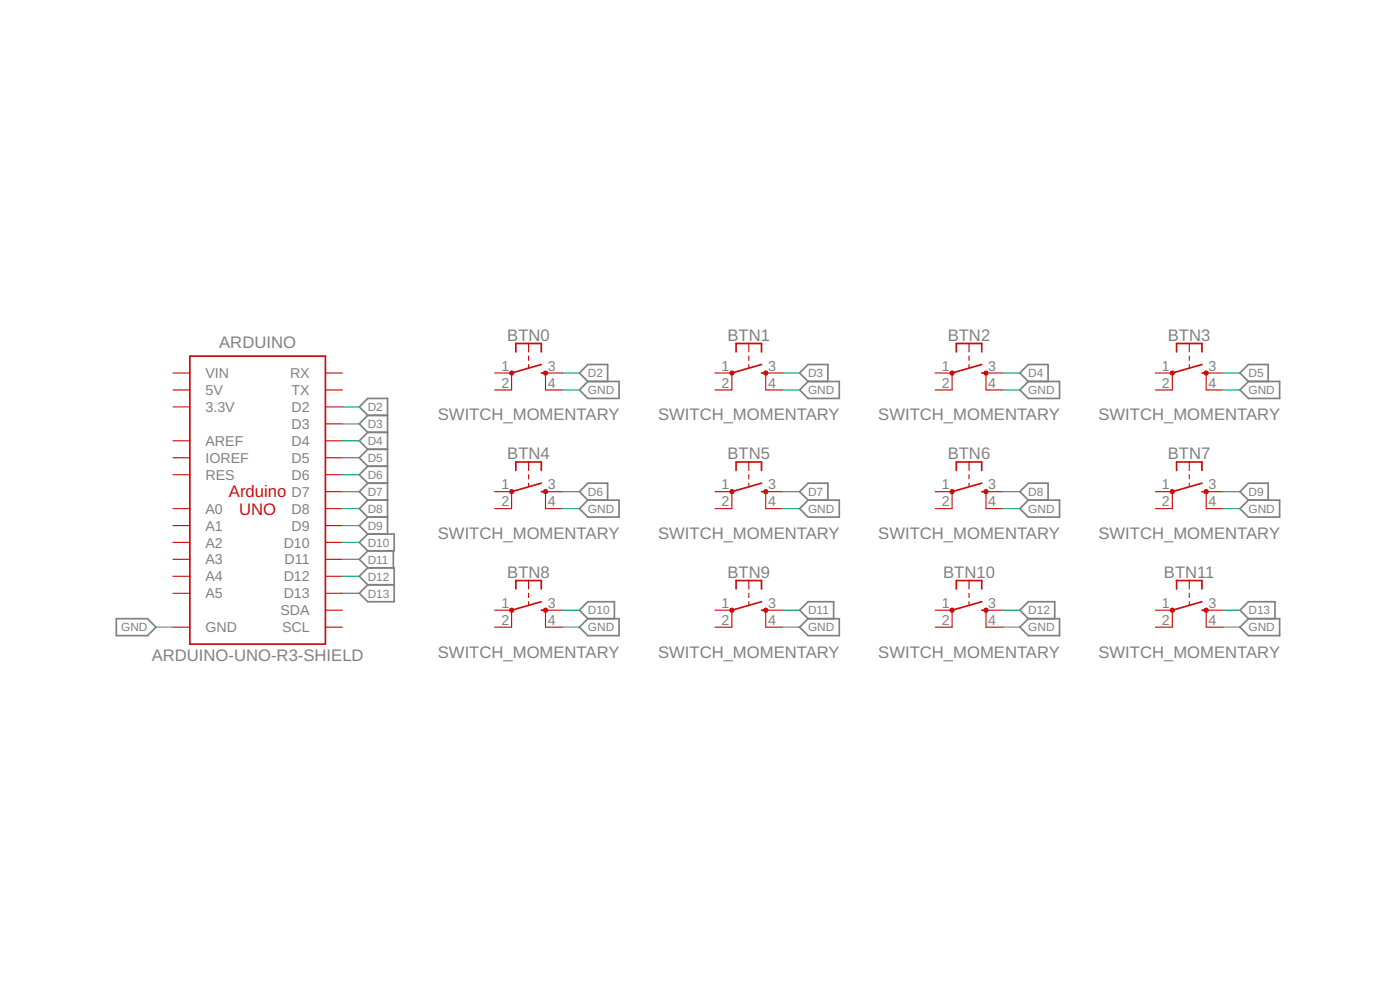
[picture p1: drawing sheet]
<svg xmlns="http://www.w3.org/2000/svg" width="210mm" height="148mm" viewBox="0 0 210 148" stroke-linecap="round" stroke-linejoin="round" font-family="sans-serif">
<g fill="none" stroke="#808080" stroke-width=".25">
<path d="M86.9 58.4l1.2-1.3h4.7v2.6h-4.7zM88.1 57.1l-1.2-1.2 1.2-1.3h3v2.5M119.9 58.4l1.3-1.3h4.6v2.6h-4.6zM121.2 57.1l-1.3-1.2 1.3-1.3h2.9v2.5M152.9 58.4l1.3-1.3h4.7v2.6h-4.7zM154.2 57.1l-1.3-1.2 1.3-1.3h2.9v2.5M185.9 58.4l1.3-1.3h4.7v2.6h-4.7zM187.2 57.1l-1.3-1.2 1.3-1.3h2.9v2.5M55.1 62.2l-1.2-1.2 1.2-1.3h3v20.3M55.1 62.2h3M55.1 62.2l-1.2 1.3 1.2 1.3M55.1 64.8h3"/>
<path d="M55.1 64.8l-1.2 1.2 1.2 1.3M55.1 67.3h3M55.1 67.3l-1.2 1.3 1.2 1.2M55.1 69.8h3M55.1 69.8l-1.2 1.3 1.2 1.3M55.1 72.4h3M55.1 74.9h3M55.1 72.4l-1.2 1.3 1.2 1.2M55.1 74.9l-1.2 1.3 1.2 1.3M55.1 77.5h3M55.1 77.5l-1.2 1.2 1.2 1.3M88.1 74.9l-1.2-1.2 1.2-1.3h3v2.5"/>
<path d="M88.1 74.9h4.7v2.6h-4.7l-1.2-1.3zM121.2 74.9l-1.3-1.2 1.3-1.3h2.9v2.5M121.2 74.9h4.6v2.6h-4.6l-1.3-1.3zM154.2 74.9l-1.3-1.2 1.3-1.3h2.9v2.5M154.2 74.9h4.7v2.6h-4.7l-1.3-1.3zM187.2 74.9l-1.3-1.2 1.3-1.3h2.9v2.5M187.2 74.9h4.7v2.6h-4.7l-1.3-1.3zM17.4 92.7h4.7l1.3 1.3-1.3 1.2h-4.7zM55.1 85.1h4v5h-4l-1.2-1.2 1.2-1.3M55.1 80h4v2.5h-4M55.1 80l-1.2 1.3 1.2 1.2M55.1 82.5l-1.2 1.3 1.2 1.3"/>
<path d="M55.1 85.1l-1.2 1.2 1.2 1.3M55.1 87.6h4M59 82.5v2.6M88.1 92.7l-1.2-1.3 1.2-1.3h4v2.6M88.1 92.7h4.7v2.5h-4.7l-1.2-1.2zM121.2 92.7l-1.3-1.3 1.3-1.3h3.8v2.6M121.2 92.7h4.6v2.5h-4.6l-1.3-1.2zM154.2 92.7l-1.3-1.3 1.3-1.3h3.9v2.6M154.2 92.7h4.7v2.5h-4.7l-1.3-1.2zM187.2 92.7l-1.3-1.3 1.3-1.3h4v2.6M187.2 92.7h4.7v2.5h-4.7l-1.3-1.2z"/>
</g>
<g fill="none" stroke="#c90d0c" stroke-width=".17">
<path d="M25.9 55.9h2.6M25.9 58.4h2.6M48.8 55.9h2.5M48.8 58.4h2.5M74.2 55.9h2.5v2.5h-2.5M79.2 51.5v1.2M79.2 53.4v.6M79.2 54.6v.5M84.3 55.9h-2.5v2.5h2.5M107.2 55.9h2.5v2.5h-2.5M112.3 51.5v1.2M112.3 53.4v.6"/>
<path d="M112.3 54.6v.5M117.3 55.9h-2.5v2.5h2.5M140.2 55.9h2.5v2.5h-2.5M145.3 51.5v1.2M145.3 53.4v.6M145.3 54.6v.5M150.4 55.9h-2.6v2.5h2.6M173.2 55.9h2.6v2.5h-2.6M178.3 51.5v1.2M178.3 53.4v.6M178.3 54.6v.5M183.4 55.9h-2.6v2.5h2.6"/>
<path d="M25.9 76.2h2.6M25.9 78.7h2.6M25.9 68.6h2.6M25.9 71.1h2.6M25.9 61h2.6M25.9 66h2.6M48.8 76.2h2.5M48.8 78.7h2.5M48.8 68.6h2.5M48.8 71.1h2.5M48.8 61h2.5M48.8 66h2.5"/>
<path d="M48.8 63.5h2.5M48.8 73.7h2.5M74.2 73.7h2.5v2.5h-2.5M79.2 69.2v1.3M79.2 71.1v.7M79.2 72.4v.5M84.3 73.7h-2.5v2.5h2.5M107.2 73.7h2.5v2.5h-2.5M112.3 69.2v1.3M112.3 71.1v.7M112.3 72.4v.5M117.3 73.7h-2.5v2.5h2.5"/>
<path d="M140.2 73.7h2.5v2.5h-2.5M145.3 69.2v1.3M145.3 71.1v.7M145.3 72.4v.5M150.4 73.7h-2.6v2.5h2.6M173.2 73.7h2.6v2.5h-2.6M178.3 69.2v1.3M178.3 71.1v.7M178.3 72.4v.5M183.4 73.7h-2.6v2.5h2.6M25.9 81.3h2.6M25.9 83.8h2.6"/>
<path d="M25.9 86.3h2.6M25.9 88.9h2.6M25.9 94h2.6M48.8 81.3h2.5M48.8 83.8h2.5M48.8 86.3h2.5M48.8 88.9h2.5M48.8 94h2.5M48.8 91.4h2.5M74.2 91.4h2.5v2.6h-2.5M79.2 87v1.2M79.2 88.9v.6"/>
<path d="M79.2 90.1v.6M84.3 91.4h-2.5v2.6h2.5M107.2 91.4h2.5v2.6h-2.5M112.3 87v1.2M112.3 88.9v.6M112.3 90.1v.6M117.3 91.4h-2.5v2.6h2.5M140.2 91.4h2.5v2.6h-2.5M145.3 87v1.2M145.3 88.9v.6M145.3 90.1v.6M150.4 91.4h-2.6v2.6h2.6"/>
<path d="M173.2 91.4h2.6v2.6h-2.6M178.3 87v1.2M178.3 88.9v.6M178.3 90.1v.6M183.4 91.4h-2.6v2.6h2.6"/>
</g>
<g fill="none" stroke="#c90d0c" stroke-width=".25">
<path d="M28.5 53.4h20.3v43.1h-20.3zM77.3 52.7v-1.2h3.9v1.2M81.2 55.9h.6M81.2 54.6l-4.5 1.3M110.4 52.7v-1.2h3.8v1.2M114.2 55.9h.6M114.2 54.6l-4.5 1.3M143.4 52.7v-1.2h3.8v1.2M147.2 55.9h.6M147.2 54.6l-4.5 1.3M176.4 52.7v-1.2h3.8v1.2M180.2 55.9h.6"/>
<path d="M180.2 54.6l-4.4 1.3M77.3 70.5v-1.3h3.9v1.3M81.2 73.7h.6M81.2 72.4l-4.5 1.3M110.4 70.5v-1.3h3.8v1.3M114.2 73.7h.6M114.2 72.4l-4.5 1.3M143.4 70.5v-1.3h3.8v1.3M147.2 73.7h.6M147.2 72.4l-4.5 1.3M176.4 70.5v-1.3h3.8v1.3M180.2 73.7h.6"/>
<path d="M180.2 72.4l-4.4 1.3M77.3 88.2v-1.2h3.9v1.2M81.2 91.4h.6M81.2 90.1l-4.5 1.3M110.4 88.2v-1.2h3.8v1.2M114.2 91.4h.6M114.2 90.1l-4.5 1.3M143.4 88.2v-1.2h3.8v1.2M147.2 91.4h.6M147.2 90.1l-4.5 1.3M176.4 88.2v-1.2h3.8v1.2M180.2 91.4h.6"/>
<path d="M180.2 90.1l-4.4 1.3"/>
</g>
<g fill="#c90d0c" stroke="#c90d0c" stroke-width=".15">
<path d="M180.6 55.6h.2h.3l.1 .3-.1 .2-.3 .1-.2-.1-.1-.2z" fill-rule="evenodd"/>
<path d="M180.6 73.4l.2-.1 .3 .1 .1 .3-.1 .2-.3 .1-.2-.1-.1-.2z" fill-rule="evenodd"/>
<path d="M180.6 91.2l.2-.1 .3 .1 .1 .2-.1 .3-.3 .1-.2-.1-.1-.3z" fill-rule="evenodd"/>
<circle cx="76.7" cy="55.9" r=".32"/>
<circle cx="81.8" cy="55.9" r=".32"/>
<circle cx="109.7" cy="55.9" r=".32"/>
<circle cx="114.8" cy="55.9" r=".32"/>
<circle cx="142.7" cy="55.9" r=".33"/>
<circle cx="147.8" cy="55.9" r=".33"/>
<circle cx="175.8" cy="55.9" r=".33"/>
<circle cx="76.7" cy="73.6" r=".33"/>
<circle cx="81.8" cy="73.6" r=".33"/>
<circle cx="109.7" cy="73.6" r=".33"/>
<circle cx="114.8" cy="73.6" r=".33"/>
<circle cx="142.7" cy="73.7" r=".33"/>
<circle cx="147.8" cy="73.7" r=".33"/>
<circle cx="175.8" cy="73.7" r=".33"/>
<circle cx="76.7" cy="91.4" r=".33"/>
<circle cx="81.8" cy="91.4" r=".33"/>
<circle cx="109.7" cy="91.4" r=".33"/>
<circle cx="114.8" cy="91.4" r=".33"/>
<circle cx="142.7" cy="91.4" r=".33"/>
<circle cx="147.8" cy="91.4" r=".33"/>
<circle cx="175.8" cy="91.4" r=".33"/>
</g>
<g fill="none" stroke="#0dab76" stroke-width=".17">
<path d="M84.3 55.9h2.6M84.3 58.4h2.6M117.3 55.9h2.6M117.3 58.4h2.6M150.4 55.9h2.5M150.4 58.4h2.5M183.4 55.9h2.5M183.4 58.4h2.5M51.3 61h2.6M51.3 63.5h2.6M51.3 66h2.6M51.3 68.6h2.6"/>
<path d="M51.3 71.1h2.6M51.3 73.7h2.6M51.3 76.2h2.6M51.3 78.7h2.6M84.3 73.7h2.6M84.3 76.2h2.6M117.3 73.7h2.6M117.3 76.2h2.6M150.4 73.7h2.5M150.4 76.2h2.5M183.4 73.7h2.5M183.4 76.2h2.5"/>
<path d="M23.4 94h2.5M51.3 81.3h2.6M51.3 83.8h2.6M51.3 86.3h2.6M51.3 88.9h2.6M84.3 91.4h2.6M84.3 94h2.6M117.3 91.4h2.6M117.3 94h2.6M150.4 91.4h2.5M150.4 94h2.5M183.4 91.4h2.5"/>
<path d="M183.4 94h2.5"/>
</g>
<g font-size="2.5" fill="#808080">
<text x="32.9" y="52.1">ARDUINO</text>
<text x="76.1" y="51.1">BTN0</text>
<text x="109.1" y="51.1">BTN1</text>
<text x="142.1" y="51.1">BTN2</text>
<text x="175.1" y="51.1">BTN3</text>
<text x="65.6" y="63">SWITCH_MOMENTARY</text>
<text x="98.7" y="63">SWITCH_MOMENTARY</text>
<text x="131.7" y="63">SWITCH_MOMENTARY</text>
<text x="164.7" y="63">SWITCH_MOMENTARY</text>
<text x="76.1" y="68.8">BTN4</text>
<text x="109.1" y="68.8">BTN5</text>
<text x="142.1" y="68.8">BTN6</text>
<text x="175.1" y="68.8">BTN7</text>
<text x="65.6" y="80.8">SWITCH_MOMENTARY</text>
<text x="98.7" y="80.8">SWITCH_MOMENTARY</text>
<text x="131.7" y="80.8">SWITCH_MOMENTARY</text>
<text x="164.7" y="80.8">SWITCH_MOMENTARY</text>
<text x="76.1" y="86.6">BTN8</text>
<text x="109.1" y="86.6">BTN9</text>
<text x="141.4" y="86.6">BTN10</text>
<text x="174.5" y="86.6">BTN11</text>
<text x="22.7" y="99">ARDUINO-UNO-R3-SHIELD</text>
<text x="65.6" y="98.5">SWITCH_MOMENTARY</text>
<text x="98.7" y="98.5">SWITCH_MOMENTARY</text>
<text x="131.7" y="98.5">SWITCH_MOMENTARY</text>
<text x="164.7" y="98.5">SWITCH_MOMENTARY</text>
</g>
<g font-size="2.5" fill="#c90d0c">
<text x="34.3" y="74.5">Arduino</text>
<text x="35.9" y="77.1">UNO</text>
</g>
<g font-size="2.1" fill="#808080">
<text x="30.8" y="56.7">VIN</text>
<text x="30.8" y="59.2">5V</text>
<text x="43.5" y="56.7">RX</text>
<text x="43.7" y="59.2">TX</text>
<text x="75.2" y="55.5">1</text>
<text x="75.2" y="58.1">2</text>
<text x="82.2" y="55.5">3</text>
<text x="82.2" y="58.1">4</text>
<text x="108.2" y="55.5">1</text>
<text x="108.2" y="58.1">2</text>
<text x="115.2" y="55.5">3</text>
<text x="115.2" y="58.1">4</text>
<text x="141.2" y="55.5">1</text>
<text x="141.2" y="58.1">2</text>
<text x="148.2" y="55.5">3</text>
<text x="148.2" y="58.1">4</text>
<text x="174.2" y="55.5">1</text>
<text x="174.2" y="58.1">2</text>
<text x="181.2" y="55.5">3</text>
<text x="181.2" y="58.1">4</text>
<text x="30.8" y="61.7">3.3V</text>
<text x="43.7" y="61.7">D2</text>
<text x="43.7" y="64.3">D3</text>
<text x="30.8" y="69.3">IOREF</text>
<text x="30.8" y="71.9">RES</text>
<text x="30.8" y="66.8">AREF</text>
<text x="43.7" y="66.8">D4</text>
<text x="43.7" y="69.3">D5</text>
<text x="43.7" y="71.9">D6</text>
<text x="30.8" y="77">A0</text>
<text x="43.7" y="74.4">D7</text>
<text x="43.7" y="77">D8</text>
<text x="75.2" y="73.3">1</text>
<text x="75.2" y="75.8">2</text>
<text x="82.2" y="73.3">3</text>
<text x="82.2" y="75.8">4</text>
<text x="108.2" y="73.3">1</text>
<text x="108.2" y="75.8">2</text>
<text x="115.2" y="73.3">3</text>
<text x="115.2" y="75.8">4</text>
<text x="141.2" y="73.3">1</text>
<text x="141.2" y="75.8">2</text>
<text x="148.2" y="73.3">3</text>
<text x="148.2" y="75.8">4</text>
<text x="174.2" y="73.3">1</text>
<text x="174.2" y="75.8">2</text>
<text x="181.2" y="73.3">3</text>
<text x="181.2" y="75.8">4</text>
<text x="30.8" y="79.5">A1</text>
<text x="30.8" y="82">A2</text>
<text x="42.5" y="82">D10</text>
<text x="43.7" y="79.5">D9</text>
<text x="30.8" y="84.6">A3</text>
<text x="30.8" y="87.1">A4</text>
<text x="30.8" y="89.6">A5</text>
<text x="42.5" y="89.6">D13</text>
<text x="42.5" y="87.1">D12</text>
<text x="42.7" y="84.6">D11</text>
<text x="30.8" y="94.7">GND</text>
<text x="42" y="92.2">SDA</text>
<text x="42.3" y="94.7">SCL</text>
<text x="75.2" y="91.1">1</text>
<text x="75.2" y="93.6">2</text>
<text x="82.2" y="91.1">3</text>
<text x="82.2" y="93.6">4</text>
<text x="108.2" y="91.1">1</text>
<text x="108.2" y="93.6">2</text>
<text x="115.2" y="91.1">3</text>
<text x="115.2" y="93.6">4</text>
<text x="141.2" y="91.1">1</text>
<text x="141.2" y="93.6">2</text>
<text x="148.2" y="91.1">3</text>
<text x="148.2" y="93.6">4</text>
<text x="174.2" y="91.1">1</text>
<text x="174.2" y="93.6">2</text>
<text x="181.2" y="91.1">3</text>
<text x="181.2" y="93.6">4</text>
</g>
<g font-size="1.8" fill="#808080">
<text x="88.1" y="56.5">D2</text>
<text x="88.1" y="59.1">GND</text>
<text x="121.2" y="56.5">D3</text>
<text x="121.2" y="59.1">GND</text>
<text x="154.2" y="56.5">D4</text>
<text x="154.2" y="59.1">GND</text>
<text x="187.2" y="56.5">D5</text>
<text x="187.2" y="59.1">GND</text>
<text x="55.1" y="61.6">D2</text>
<text x="55.1" y="64.1">D3</text>
<text x="55.1" y="66.7">D4</text>
<text x="55.1" y="69.2">D5</text>
<text x="55.1" y="71.8">D6</text>
<text x="55.1" y="74.3">D7</text>
<text x="55.1" y="76.8">D8</text>
<text x="88.1" y="74.3">D6</text>
<text x="88.1" y="76.8">GND</text>
<text x="121.2" y="74.3">D7</text>
<text x="121.2" y="76.8">GND</text>
<text x="154.2" y="74.3">D8</text>
<text x="154.2" y="76.8">GND</text>
<text x="187.2" y="74.3">D9</text>
<text x="187.2" y="76.8">GND</text>
<text x="55.1" y="79.4">D9</text>
<text x="55.1" y="81.9">D10</text>
<text x="55.1" y="84.4">D11</text>
<text x="55.1" y="87">D12</text>
<text x="55.1" y="89.5">D13</text>
<text x="18.2" y="94.6">GND</text>
<text x="88.1" y="92.1">D10</text>
<text x="88.1" y="94.6">GND</text>
<text x="121.2" y="92.1">D11</text>
<text x="121.2" y="94.6">GND</text>
<text x="154.2" y="92.1">D12</text>
<text x="154.2" y="94.6">GND</text>
<text x="187.2" y="92.1">D13</text>
<text x="187.2" y="94.6">GND</text>
</g>
</svg>
